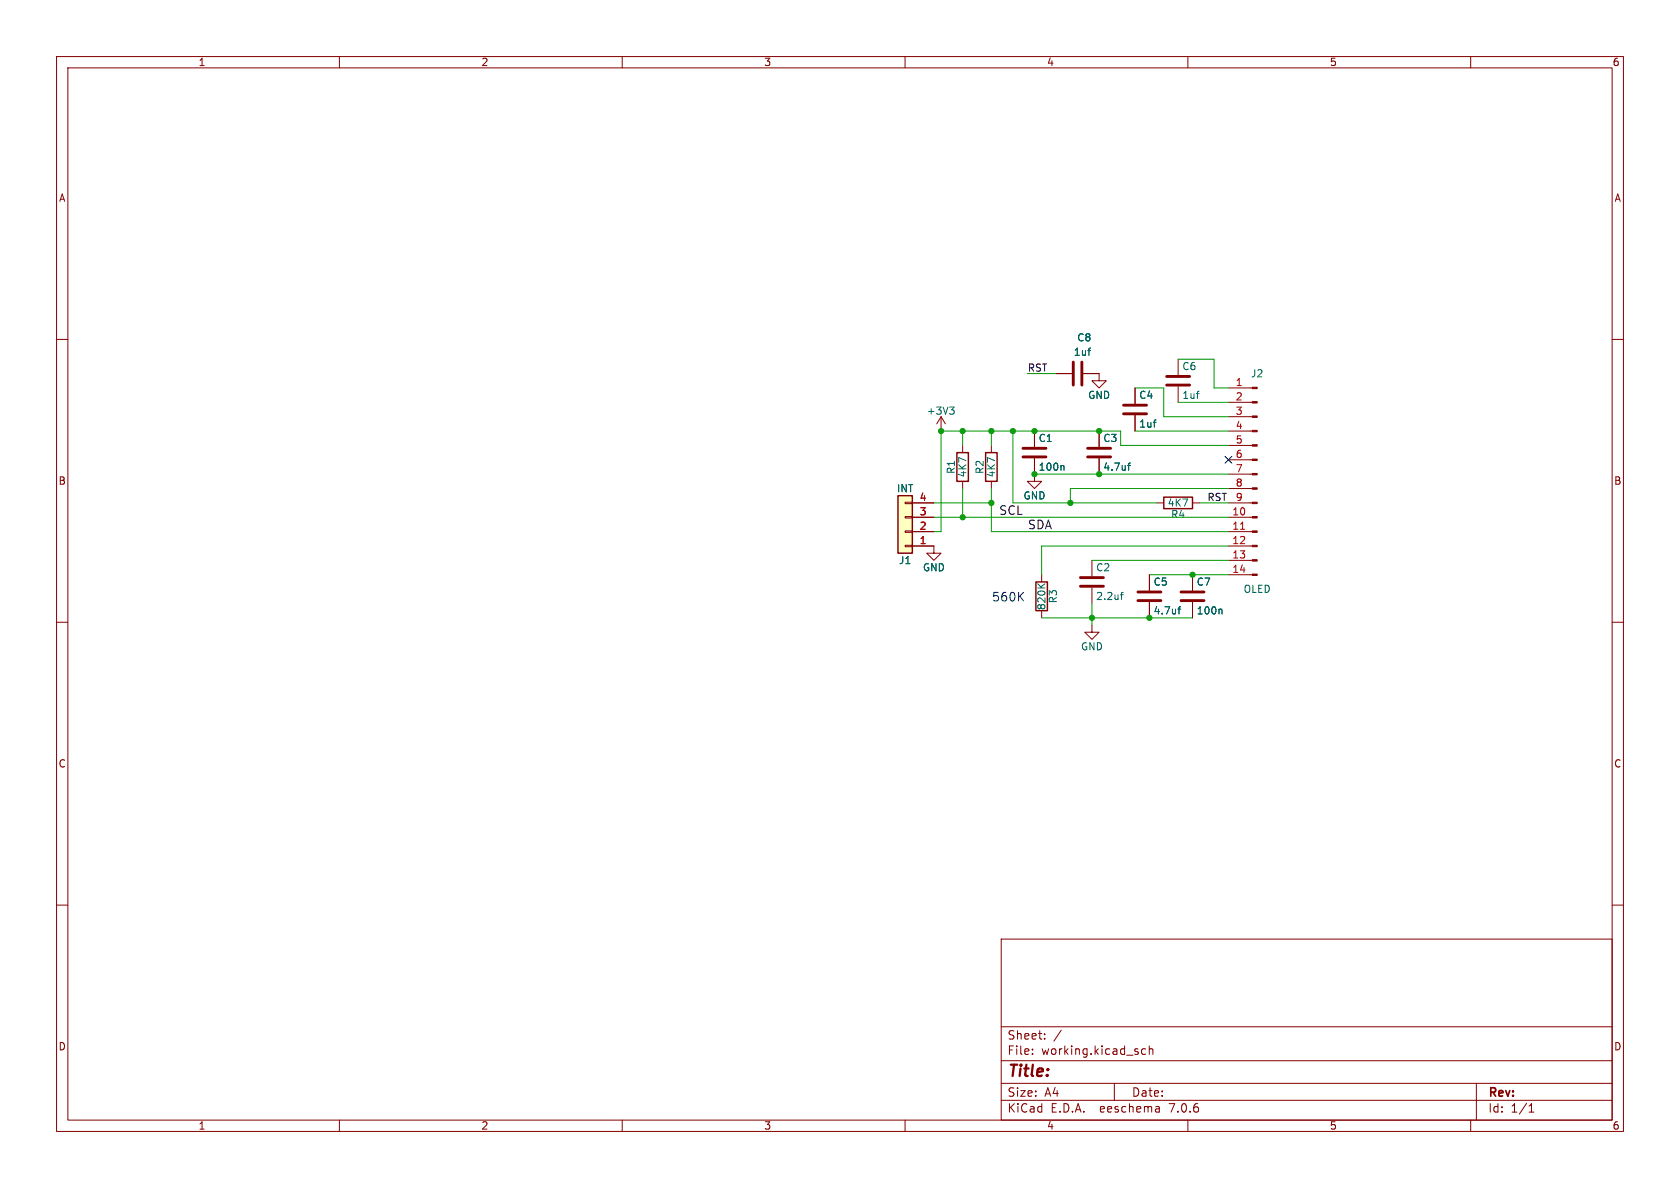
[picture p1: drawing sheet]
(kicad_sch (version 20230121) (generator eeschema)

 (paper "A4")

 (lib_symbols
  (symbol "OLED_Interface14pin-rescue:+3V3-power1" (power) (pin_names (offset 0)) (in_bom yes) (on_board yes)
   (property "Reference" "#PWR" (at 0 -3.81 0) (effects (font (size 1.27 1.27)) hide))
   (property "Value" "+3V3-power1" (at 0 3.556 0) (effects (font (size 1.27 1.27))))
   (property "Footprint" "" (at 0 0 0) (effects (font (size 1.27 1.27)) hide))
   (property "Datasheet" "" (at 0 0 0) (effects (font (size 1.27 1.27)) hide))
   (symbol "+3V3-power1_0_1"
    (polyline (pts (xy -0.762 1.27) (xy 0 2.54)) (stroke (width 0) (type solid)) (fill (type none)))
    (polyline (pts (xy 0 0) (xy 0 2.54)) (stroke (width 0) (type solid)) (fill (type none)))
    (polyline (pts (xy 0 2.54) (xy 0.762 1.27)) (stroke (width 0) (type solid)) (fill (type none))))
   (symbol "+3V3-power1_1_1"
    (pin power_in line (at 0 0 90) (length 0) hide (name "+3V3" (effects (font (size 1.27 1.27)))) (number "1" (effects (font (size 1.27 1.27)))))))
  (symbol "OLED_Interface14pin-rescue:C-device" (pin_numbers hide) (pin_names (offset 0.254)) (in_bom yes) (on_board yes)
   (property "Reference" "C" (at 0.635 2.54 0) (effects (font (size 1.27 1.27)) (justify left)))
   (property "Value" "device_C" (at 0.635 -2.54 0) (effects (font (size 1.27 1.27)) (justify left)))
   (property "Footprint" "" (at 0.9652 -3.81 0) (effects (font (size 1.27 1.27)) hide))
   (property "Datasheet" "" (at 0 0 0) (effects (font (size 1.27 1.27)) hide))
   (symbol "C-device_0_1"
    (polyline (pts (xy -2.032 -0.762) (xy 2.032 -0.762)) (stroke (width 0.508) (type solid)) (fill (type none)))
    (polyline (pts (xy -2.032 0.762) (xy 2.032 0.762)) (stroke (width 0.508) (type solid)) (fill (type none))))
   (symbol "C-device_1_1"
    (pin passive line (at 0 3.81 270) (length 2.794) (name "~" (effects (font (size 1.27 1.27)))) (number "1" (effects (font (size 1.27 1.27)))))
    (pin passive line (at 0 -3.81 90) (length 2.794) (name "~" (effects (font (size 1.27 1.27)))) (number "2" (effects (font (size 1.27 1.27)))))))
  (symbol "OLED_Interface14pin-rescue:Conn_01x04-conn" (pin_names (offset 1.016) hide) (in_bom yes) (on_board yes)
   (property "Reference" "J" (at 0 5.08 0) (effects (font (size 1.27 1.27))))
   (property "Value" "conn_Conn_01x04" (at 0 -7.62 0) (effects (font (size 1.27 1.27))))
   (property "Footprint" "" (at 0 0 0) (effects (font (size 1.27 1.27)) hide))
   (property "Datasheet" "" (at 0 0 0) (effects (font (size 1.27 1.27)) hide))
   (symbol "Conn_01x04-conn_1_1"
    (rectangle (start -1.27 -4.953) (end 0 -5.207) (stroke (width 0.1524) (type solid)) (fill (type none)))
    (rectangle (start -1.27 -2.413) (end 0 -2.667) (stroke (width 0.1524) (type solid)) (fill (type none)))
    (rectangle (start -1.27 0.127) (end 0 -0.127) (stroke (width 0.1524) (type solid)) (fill (type none)))
    (rectangle (start -1.27 2.667) (end 0 2.413) (stroke (width 0.1524) (type solid)) (fill (type none)))
    (rectangle (start -1.27 3.81) (end 1.27 -6.35) (stroke (width 0.254) (type solid)) (fill (type background)))
    (pin passive line (at -5.08 2.54 0) (length 3.81) (name "Pin_1" (effects (font (size 1.27 1.27)))) (number "1" (effects (font (size 1.27 1.27)))))
    (pin passive line (at -5.08 0 0) (length 3.81) (name "Pin_2" (effects (font (size 1.27 1.27)))) (number "2" (effects (font (size 1.27 1.27)))))
    (pin passive line (at -5.08 -2.54 0) (length 3.81) (name "Pin_3" (effects (font (size 1.27 1.27)))) (number "3" (effects (font (size 1.27 1.27)))))
    (pin passive line (at -5.08 -5.08 0) (length 3.81) (name "Pin_4" (effects (font (size 1.27 1.27)))) (number "4" (effects (font (size 1.27 1.27)))))))
  (symbol "OLED_Interface14pin-rescue:Conn_01x14_Male-conn" (pin_names (offset 1.016) hide) (in_bom yes) (on_board yes)
   (property "Reference" "J" (at 0 17.78 0) (effects (font (size 1.27 1.27))))
   (property "Value" "conn_Conn_01x14_Male" (at 0 -20.32 0) (effects (font (size 1.27 1.27))))
   (property "Footprint" "" (at 0 0 0) (effects (font (size 1.27 1.27)) hide))
   (property "Datasheet" "" (at 0 0 0) (effects (font (size 1.27 1.27)) hide))
   (symbol "Conn_01x14_Male-conn_1_1"
    (polyline (pts (xy 1.27 -17.78) (xy 0.8636 -17.78)) (stroke (width 0.1524) (type solid)) (fill (type none)))
    (polyline (pts (xy 1.27 -15.24) (xy 0.8636 -15.24)) (stroke (width 0.1524) (type solid)) (fill (type none)))
    (polyline (pts (xy 1.27 -12.7) (xy 0.8636 -12.7)) (stroke (width 0.1524) (type solid)) (fill (type none)))
    (polyline (pts (xy 1.27 -10.16) (xy 0.8636 -10.16)) (stroke (width 0.1524) (type solid)) (fill (type none)))
    (polyline (pts (xy 1.27 -7.62) (xy 0.8636 -7.62)) (stroke (width 0.1524) (type solid)) (fill (type none)))
    (polyline (pts (xy 1.27 -5.08) (xy 0.8636 -5.08)) (stroke (width 0.1524) (type solid)) (fill (type none)))
    (polyline (pts (xy 1.27 -2.54) (xy 0.8636 -2.54)) (stroke (width 0.1524) (type solid)) (fill (type none)))
    (polyline (pts (xy 1.27 0) (xy 0.8636 0)) (stroke (width 0.1524) (type solid)) (fill (type none)))
    (polyline (pts (xy 1.27 2.54) (xy 0.8636 2.54)) (stroke (width 0.1524) (type solid)) (fill (type none)))
    (polyline (pts (xy 1.27 5.08) (xy 0.8636 5.08)) (stroke (width 0.1524) (type solid)) (fill (type none)))
    (polyline (pts (xy 1.27 7.62) (xy 0.8636 7.62)) (stroke (width 0.1524) (type solid)) (fill (type none)))
    (polyline (pts (xy 1.27 10.16) (xy 0.8636 10.16)) (stroke (width 0.1524) (type solid)) (fill (type none)))
    (polyline (pts (xy 1.27 12.7) (xy 0.8636 12.7)) (stroke (width 0.1524) (type solid)) (fill (type none)))
    (polyline (pts (xy 1.27 15.24) (xy 0.8636 15.24)) (stroke (width 0.1524) (type solid)) (fill (type none)))
    (rectangle (start 0.8636 -17.653) (end 0 -17.907) (stroke (width 0.1524) (type solid)) (fill (type outline)))
    (rectangle (start 0.8636 -15.113) (end 0 -15.367) (stroke (width 0.1524) (type solid)) (fill (type outline)))
    (rectangle (start 0.8636 -12.573) (end 0 -12.827) (stroke (width 0.1524) (type solid)) (fill (type outline)))
    (rectangle (start 0.8636 -10.033) (end 0 -10.287) (stroke (width 0.1524) (type solid)) (fill (type outline)))
    (rectangle (start 0.8636 -7.493) (end 0 -7.747) (stroke (width 0.1524) (type solid)) (fill (type outline)))
    (rectangle (start 0.8636 -4.953) (end 0 -5.207) (stroke (width 0.1524) (type solid)) (fill (type outline)))
    (rectangle (start 0.8636 -2.413) (end 0 -2.667) (stroke (width 0.1524) (type solid)) (fill (type outline)))
    (rectangle (start 0.8636 0.127) (end 0 -0.127) (stroke (width 0.1524) (type solid)) (fill (type outline)))
    (rectangle (start 0.8636 2.667) (end 0 2.413) (stroke (width 0.1524) (type solid)) (fill (type outline)))
    (rectangle (start 0.8636 5.207) (end 0 4.953) (stroke (width 0.1524) (type solid)) (fill (type outline)))
    (rectangle (start 0.8636 7.747) (end 0 7.493) (stroke (width 0.1524) (type solid)) (fill (type outline)))
    (rectangle (start 0.8636 10.287) (end 0 10.033) (stroke (width 0.1524) (type solid)) (fill (type outline)))
    (rectangle (start 0.8636 12.827) (end 0 12.573) (stroke (width 0.1524) (type solid)) (fill (type outline)))
    (rectangle (start 0.8636 15.367) (end 0 15.113) (stroke (width 0.1524) (type solid)) (fill (type outline)))
    (pin passive line (at 5.08 15.24 180) (length 3.81) (name "Pin_1" (effects (font (size 1.27 1.27)))) (number "1" (effects (font (size 1.27 1.27)))))
    (pin passive line (at 5.08 -7.62 180) (length 3.81) (name "Pin_10" (effects (font (size 1.27 1.27)))) (number "10" (effects (font (size 1.27 1.27)))))
    (pin passive line (at 5.08 -10.16 180) (length 3.81) (name "Pin_11" (effects (font (size 1.27 1.27)))) (number "11" (effects (font (size 1.27 1.27)))))
    (pin passive line (at 5.08 -12.7 180) (length 3.81) (name "Pin_12" (effects (font (size 1.27 1.27)))) (number "12" (effects (font (size 1.27 1.27)))))
    (pin passive line (at 5.08 -15.24 180) (length 3.81) (name "Pin_13" (effects (font (size 1.27 1.27)))) (number "13" (effects (font (size 1.27 1.27)))))
    (pin passive line (at 5.08 -17.78 180) (length 3.81) (name "Pin_14" (effects (font (size 1.27 1.27)))) (number "14" (effects (font (size 1.27 1.27)))))
    (pin passive line (at 5.08 12.7 180) (length 3.81) (name "Pin_2" (effects (font (size 1.27 1.27)))) (number "2" (effects (font (size 1.27 1.27)))))
    (pin passive line (at 5.08 10.16 180) (length 3.81) (name "Pin_3" (effects (font (size 1.27 1.27)))) (number "3" (effects (font (size 1.27 1.27)))))
    (pin passive line (at 5.08 7.62 180) (length 3.81) (name "Pin_4" (effects (font (size 1.27 1.27)))) (number "4" (effects (font (size 1.27 1.27)))))
    (pin passive line (at 5.08 5.08 180) (length 3.81) (name "Pin_5" (effects (font (size 1.27 1.27)))) (number "5" (effects (font (size 1.27 1.27)))))
    (pin passive line (at 5.08 2.54 180) (length 3.81) (name "Pin_6" (effects (font (size 1.27 1.27)))) (number "6" (effects (font (size 1.27 1.27)))))
    (pin passive line (at 5.08 0 180) (length 3.81) (name "Pin_7" (effects (font (size 1.27 1.27)))) (number "7" (effects (font (size 1.27 1.27)))))
    (pin passive line (at 5.08 -2.54 180) (length 3.81) (name "Pin_8" (effects (font (size 1.27 1.27)))) (number "8" (effects (font (size 1.27 1.27)))))
    (pin passive line (at 5.08 -5.08 180) (length 3.81) (name "Pin_9" (effects (font (size 1.27 1.27)))) (number "9" (effects (font (size 1.27 1.27)))))))
  (symbol "OLED_Interface14pin-rescue:GND-power1" (power) (pin_names (offset 0)) (in_bom yes) (on_board yes)
   (property "Reference" "#PWR" (at 0 -6.35 0) (effects (font (size 1.27 1.27)) hide))
   (property "Value" "GND-power1" (at 0 -3.81 0) (effects (font (size 1.27 1.27))))
   (property "Footprint" "" (at 0 0 0) (effects (font (size 1.27 1.27)) hide))
   (property "Datasheet" "" (at 0 0 0) (effects (font (size 1.27 1.27)) hide))
   (symbol "GND-power1_0_1"
    (polyline (pts (xy 0 0) (xy 0 -1.27) (xy 1.27 -1.27) (xy 0 -2.54) (xy -1.27 -1.27) (xy 0 -1.27)) (stroke (width 0) (type solid)) (fill (type none))))
   (symbol "GND-power1_1_1"
    (pin power_in line (at 0 0 270) (length 0) hide (name "GND" (effects (font (size 1.27 1.27)))) (number "1" (effects (font (size 1.27 1.27)))))))
  (symbol "OLED_Interface14pin-rescue:R-device" (pin_numbers hide) (pin_names (offset 0)) (in_bom yes) (on_board yes)
   (property "Reference" "R" (at 2.032 0 90) (effects (font (size 1.27 1.27))))
   (property "Value" "device_R" (at 0 0 90) (effects (font (size 1.27 1.27))))
   (property "Footprint" "" (at -1.778 0 90) (effects (font (size 1.27 1.27)) hide))
   (property "Datasheet" "" (at 0 0 0) (effects (font (size 1.27 1.27)) hide))
   (symbol "R-device_0_1"
    (rectangle (start -1.016 -2.54) (end 1.016 2.54) (stroke (width 0.254) (type solid)) (fill (type none))))
   (symbol "R-device_1_1"
    (pin passive line (at 0 3.81 270) (length 1.27) (name "~" (effects (font (size 1.27 1.27)))) (number "1" (effects (font (size 1.27 1.27)))))
    (pin passive line (at 0 -3.81 90) (length 1.27) (name "~" (effects (font (size 1.27 1.27)))) (number "2" (effects (font (size 1.27 1.27))))))))

 (junction (at 194.31 83.82) (diameter 0) (color 0 0 0 0))
 (junction (at 194.31 76.2) (diameter 0) (color 0 0 0 0))
 (junction (at 203.2 109.22) (diameter 0) (color 0 0 0 0))
 (junction (at 189.23 88.9) (diameter 0) (color 0 0 0 0))
 (junction (at 175.26 76.2) (diameter 0) (color 0 0 0 0))
 (junction (at 170.18 91.44) (diameter 0) (color 0 0 0 0))
 (junction (at 175.26 88.9) (diameter 0) (color 0 0 0 0))
 (junction (at 182.88 83.82) (diameter 0) (color 0 0 0 0))
 (junction (at 182.88 76.2) (diameter 0) (color 0 0 0 0))
 (junction (at 179.07 76.2) (diameter 0) (color 0 0 0 0))
 (junction (at 193.04 109.22) (diameter 0) (color 0 0 0 0))
 (junction (at 166.37 76.2) (diameter 0) (color 0 0 0 0))
 (junction (at 210.82 101.6) (diameter 0) (color 0 0 0 0))
 (junction (at 170.18 76.2) (diameter 0) (color 0 0 0 0))

 (no_connect (at 217.17 81.28))

 (wire (pts (xy 217.17 78.74) (xy 198.12 78.74)) (stroke (width 0) (type default)))
 (wire (pts (xy 170.18 86.36) (xy 170.18 91.44)) (stroke (width 0) (type default)))
 (wire (pts (xy 165.1 93.98) (xy 166.37 93.98)) (stroke (width 0) (type default)))
 (wire (pts (xy 170.18 76.2) (xy 166.37 76.2)) (stroke (width 0) (type default)))
 (wire (pts (xy 175.26 88.9) (xy 175.26 93.98)) (stroke (width 0) (type default)))
 (wire (pts (xy 175.26 86.36) (xy 175.26 88.9)) (stroke (width 0) (type default)))
 (wire (pts (xy 200.66 76.2) (xy 217.17 76.2)) (stroke (width 0) (type default)))
 (wire (pts (xy 186.69 66.04) (xy 181.61 66.04)) (stroke (width 0) (type default)))
 (wire (pts (xy 179.07 88.9) (xy 189.23 88.9)) (stroke (width 0) (type default)))
 (wire (pts (xy 182.88 76.2) (xy 179.07 76.2)) (stroke (width 0) (type default)))
 (wire (pts (xy 217.17 73.66) (xy 205.74 73.66)) (stroke (width 0) (type default)))
 (wire (pts (xy 217.17 68.58) (xy 214.63 68.58)) (stroke (width 0) (type default)))
 (wire (pts (xy 217.17 86.36) (xy 189.23 86.36)) (stroke (width 0) (type default)))
 (wire (pts (xy 217.17 101.6) (xy 210.82 101.6)) (stroke (width 0) (type default)))
 (wire (pts (xy 184.15 96.52) (xy 184.15 101.6)) (stroke (width 0) (type default)))
 (wire (pts (xy 175.26 93.98) (xy 217.17 93.98)) (stroke (width 0) (type default)))
 (wire (pts (xy 170.18 91.44) (xy 217.17 91.44)) (stroke (width 0) (type default)))
 (wire (pts (xy 189.23 88.9) (xy 204.47 88.9)) (stroke (width 0) (type default)))
 (wire (pts (xy 166.37 93.98) (xy 166.37 76.2)) (stroke (width 0) (type default)))
 (wire (pts (xy 214.63 68.58) (xy 214.63 63.5)) (stroke (width 0) (type default)))
 (wire (pts (xy 182.88 83.82) (xy 194.31 83.82)) (stroke (width 0) (type default)))
 (wire (pts (xy 203.2 109.22) (xy 210.82 109.22)) (stroke (width 0) (type default)))
 (wire (pts (xy 193.04 106.68) (xy 193.04 109.22)) (stroke (width 0) (type default)))
 (wire (pts (xy 205.74 73.66) (xy 205.74 68.58)) (stroke (width 0) (type default)))
 (wire (pts (xy 217.17 96.52) (xy 184.15 96.52)) (stroke (width 0) (type default)))
 (wire (pts (xy 179.07 76.2) (xy 179.07 88.9)) (stroke (width 0) (type default)))
 (wire (pts (xy 184.15 109.22) (xy 193.04 109.22)) (stroke (width 0) (type default)))
 (wire (pts (xy 194.31 83.82) (xy 217.17 83.82)) (stroke (width 0) (type default)))
 (wire (pts (xy 170.18 76.2) (xy 170.18 78.74)) (stroke (width 0) (type default)))
 (wire (pts (xy 175.26 88.9) (xy 165.1 88.9)) (stroke (width 0) (type default)))
 (wire (pts (xy 214.63 63.5) (xy 208.28 63.5)) (stroke (width 0) (type default)))
 (wire (pts (xy 205.74 68.58) (xy 200.66 68.58)) (stroke (width 0) (type default)))
 (wire (pts (xy 175.26 76.2) (xy 170.18 76.2)) (stroke (width 0) (type default)))
 (wire (pts (xy 194.31 76.2) (xy 182.88 76.2)) (stroke (width 0) (type default)))
 (wire (pts (xy 198.12 76.2) (xy 194.31 76.2)) (stroke (width 0) (type default)))
 (wire (pts (xy 217.17 99.06) (xy 193.04 99.06)) (stroke (width 0) (type default)))
 (wire (pts (xy 210.82 101.6) (xy 203.2 101.6)) (stroke (width 0) (type default)))
 (wire (pts (xy 193.04 109.22) (xy 203.2 109.22)) (stroke (width 0) (type default)))
 (wire (pts (xy 189.23 86.36) (xy 189.23 88.9)) (stroke (width 0) (type default)))
 (wire (pts (xy 217.17 88.9) (xy 212.09 88.9)) (stroke (width 0) (type default)))
 (wire (pts (xy 198.12 78.74) (xy 198.12 76.2)) (stroke (width 0) (type default)))
 (wire (pts (xy 179.07 76.2) (xy 175.26 76.2)) (stroke (width 0) (type default)))
 (wire (pts (xy 165.1 91.44) (xy 170.18 91.44)) (stroke (width 0) (type default)))
 (wire (pts (xy 217.17 71.12) (xy 208.28 71.12)) (stroke (width 0) (type default)))
 (wire (pts (xy 193.04 109.22) (xy 193.04 110.49)) (stroke (width 0) (type default)))
 (wire (pts (xy 175.26 78.74) (xy 175.26 76.2)) (stroke (width 0) (type default)))

 (text "560K\n" (at 175.26 106.68 0) (effects (font (size 1.524 1.524)) (justify left bottom)))

 (label "RST" (at 181.61 66.04 0) (effects (font (size 1.27 1.27)) (justify left bottom)))
 (label "RST" (at 213.36 88.9 0) (effects (font (size 1.27 1.27)) (justify left bottom)))
 (label "SCL" (at 176.53 91.44 0) (effects (font (size 1.524 1.524)) (justify left bottom)))
 (label "SDA" (at 181.61 93.98 0) (effects (font (size 1.524 1.524)) (justify left bottom)))

 (symbol (lib_id "OLED_Interface14pin-rescue:Conn_01x14_Male-conn") (at 222.25 83.82 0) (mirror y) (unit 1) (in_bom yes) (on_board yes) (dnp no)
  (property "Reference" "J2" (at 222.25 66.04 0) (effects (font (size 1.27 1.27))))
  (property "Value" "OLED" (at 222.25 104.14 0) (effects (font (size 1.27 1.27))))
  (property "Footprint" "KiCad_custom:OLED_14pin" (at 222.25 83.82 0) (effects (font (size 1.27 1.27)) hide))
  (property "Datasheet" "" (at 222.25 83.82 0) (effects (font (size 1.27 1.27)) hide)) (pin "1") (pin "10") (pin "11") (pin "12") (pin "13") (pin "14") (pin "2") (pin "3") (pin "4") (pin "5") (pin "6") (pin "7") (pin "8") (pin "9"))

 (symbol (lib_id "OLED_Interface14pin-rescue:C-device") (at 208.28 67.31 0) (unit 1) (in_bom yes) (on_board yes) (dnp no)
  (property "Reference" "C6" (at 208.915 64.77 0) (effects (font (size 1.27 1.27)) (justify left)))
  (property "Value" "1uf" (at 208.915 69.85 0) (effects (font (size 1.27 1.27)) (justify left)))
  (property "Footprint" "Capacitors_SMD:C_0402_NoSilk" (at 209.2452 71.12 0) (effects (font (size 1.27 1.27)) hide))
  (property "Datasheet" "" (at 208.28 67.31 0) (effects (font (size 1.27 1.27)) hide)) (pin "1") (pin "2"))

 (symbol (lib_id "OLED_Interface14pin-rescue:C-device") (at 200.66 72.39 0) (unit 1) (in_bom yes) (on_board yes) (dnp no)
  (property "Reference" "C4" (at 201.295 69.85 0) (effects (font (size 1.27 1.27)) (justify left)))
  (property "Value" "1uf" (at 201.295 74.93 0) (effects (font (size 1.27 1.27)) (justify left)))
  (property "Footprint" "Capacitors_SMD:C_0402_NoSilk" (at 201.6252 76.2 0) (effects (font (size 1.27 1.27)) hide))
  (property "Datasheet" "" (at 200.66 72.39 0) (effects (font (size 1.27 1.27)) hide)) (pin "1") (pin "2"))

 (symbol (lib_id "OLED_Interface14pin-rescue:C-device") (at 194.31 80.01 0) (unit 1) (in_bom yes) (on_board yes) (dnp no)
  (property "Reference" "C3" (at 194.945 77.47 0) (effects (font (size 1.27 1.27)) (justify left)))
  (property "Value" "4.7uf" (at 194.945 82.55 0) (effects (font (size 1.27 1.27)) (justify left)))
  (property "Footprint" "Capacitors_SMD:C_0402_NoSilk" (at 195.2752 83.82 0) (effects (font (size 1.27 1.27)) hide))
  (property "Datasheet" "" (at 194.31 80.01 0) (effects (font (size 1.27 1.27)) hide)) (pin "1") (pin "2"))

 (symbol (lib_id "OLED_Interface14pin-rescue:C-device") (at 182.88 80.01 0) (unit 1) (in_bom yes) (on_board yes) (dnp no)
  (property "Reference" "C1" (at 183.515 77.47 0) (effects (font (size 1.27 1.27)) (justify left)))
  (property "Value" "100n" (at 183.515 82.55 0) (effects (font (size 1.27 1.27)) (justify left)))
  (property "Footprint" "Capacitors_SMD:C_0402_NoSilk" (at 183.8452 83.82 0) (effects (font (size 1.27 1.27)) hide))
  (property "Datasheet" "" (at 182.88 80.01 0) (effects (font (size 1.27 1.27)) hide)) (pin "1") (pin "2"))

 (symbol (lib_id "OLED_Interface14pin-rescue:+3V3-power1") (at 166.37 76.2 0) (unit 1) (in_bom yes) (on_board yes) (dnp no)
  (property "Reference" "#PWR02" (at 166.37 80.01 0) (effects (font (size 1.27 1.27)) hide))
  (property "Value" "+3V3" (at 166.37 72.644 0) (effects (font (size 1.27 1.27))))
  (property "Footprint" "" (at 166.37 76.2 0) (effects (font (size 1.27 1.27)) hide))
  (property "Datasheet" "" (at 166.37 76.2 0) (effects (font (size 1.27 1.27)) hide)) (pin "1"))

 (symbol (lib_id "OLED_Interface14pin-rescue:C-device") (at 193.04 102.87 0) (unit 1) (in_bom yes) (on_board yes) (dnp no)
  (property "Reference" "C2" (at 193.675 100.33 0) (effects (font (size 1.27 1.27)) (justify left)))
  (property "Value" "2.2uf" (at 193.675 105.41 0) (effects (font (size 1.27 1.27)) (justify left)))
  (property "Footprint" "Capacitors_SMD:C_0402_NoSilk" (at 194.0052 106.68 0) (effects (font (size 1.27 1.27)) hide))
  (property "Datasheet" "" (at 193.04 102.87 0) (effects (font (size 1.27 1.27)) hide)) (pin "1") (pin "2"))

 (symbol (lib_id "OLED_Interface14pin-rescue:C-device") (at 203.2 105.41 0) (unit 1) (in_bom yes) (on_board yes) (dnp no)
  (property "Reference" "C5" (at 203.835 102.87 0) (effects (font (size 1.27 1.27)) (justify left)))
  (property "Value" "4.7uf" (at 203.835 107.95 0) (effects (font (size 1.27 1.27)) (justify left)))
  (property "Footprint" "Capacitors_SMD:C_0402_NoSilk" (at 204.1652 109.22 0) (effects (font (size 1.27 1.27)) hide))
  (property "Datasheet" "" (at 203.2 105.41 0) (effects (font (size 1.27 1.27)) hide)) (pin "1") (pin "2"))

 (symbol (lib_id "OLED_Interface14pin-rescue:R-device") (at 184.15 105.41 0) (unit 1) (in_bom yes) (on_board yes) (dnp no)
  (property "Reference" "R3" (at 186.182 105.41 90) (effects (font (size 1.27 1.27))))
  (property "Value" "820K" (at 184.15 105.41 90) (effects (font (size 1.27 1.27))))
  (property "Footprint" "Resistors_SMD:R_0402_NoSilk" (at 182.372 105.41 90) (effects (font (size 1.27 1.27)) hide))
  (property "Datasheet" "" (at 184.15 105.41 0) (effects (font (size 1.27 1.27)) hide)) (pin "1") (pin "2"))

 (symbol (lib_id "OLED_Interface14pin-rescue:GND-power1") (at 193.04 110.49 0) (unit 1) (in_bom yes) (on_board yes) (dnp no)
  (property "Reference" "#PWR04" (at 193.04 116.84 0) (effects (font (size 1.27 1.27)) hide))
  (property "Value" "GND" (at 193.04 114.3 0) (effects (font (size 1.27 1.27))))
  (property "Footprint" "" (at 193.04 110.49 0) (effects (font (size 1.27 1.27)) hide))
  (property "Datasheet" "" (at 193.04 110.49 0) (effects (font (size 1.27 1.27)) hide)) (pin "1"))

 (symbol (lib_id "OLED_Interface14pin-rescue:GND-power1") (at 182.88 83.82 0) (unit 1) (in_bom yes) (on_board yes) (dnp no)
  (property "Reference" "#PWR03" (at 182.88 90.17 0) (effects (font (size 1.27 1.27)) hide))
  (property "Value" "GND" (at 182.88 87.63 0) (effects (font (size 1.27 1.27))))
  (property "Footprint" "" (at 182.88 83.82 0) (effects (font (size 1.27 1.27)) hide))
  (property "Datasheet" "" (at 182.88 83.82 0) (effects (font (size 1.27 1.27)) hide)) (pin "1"))

 (symbol (lib_id "OLED_Interface14pin-rescue:C-device") (at 210.82 105.41 0) (unit 1) (in_bom yes) (on_board yes) (dnp no)
  (property "Reference" "C7" (at 211.455 102.87 0) (effects (font (size 1.27 1.27)) (justify left)))
  (property "Value" "100n" (at 211.455 107.95 0) (effects (font (size 1.27 1.27)) (justify left)))
  (property "Footprint" "Capacitors_SMD:C_0402_NoSilk" (at 211.7852 109.22 0) (effects (font (size 1.27 1.27)) hide))
  (property "Datasheet" "" (at 210.82 105.41 0) (effects (font (size 1.27 1.27)) hide)) (pin "1") (pin "2"))

 (symbol (lib_id "OLED_Interface14pin-rescue:R-device") (at 208.28 88.9 270) (unit 1) (in_bom yes) (on_board yes) (dnp no)
  (property "Reference" "R4" (at 208.28 90.932 90) (effects (font (size 1.27 1.27))))
  (property "Value" "4K7" (at 208.28 88.9 90) (effects (font (size 1.27 1.27))))
  (property "Footprint" "Resistors_SMD:R_0402_NoSilk" (at 208.28 87.122 90) (effects (font (size 1.27 1.27)) hide))
  (property "Datasheet" "" (at 208.28 88.9 0) (effects (font (size 1.27 1.27)) hide)) (pin "1") (pin "2"))

 (symbol (lib_id "OLED_Interface14pin-rescue:Conn_01x04-conn") (at 160.02 93.98 180) (unit 1) (in_bom yes) (on_board yes) (dnp no)
  (property "Reference" "J1" (at 160.02 99.06 0) (effects (font (size 1.27 1.27))))
  (property "Value" "INT" (at 160.02 86.36 0) (effects (font (size 1.27 1.27))))
  (property "Footprint" "Wire_Pads:SolderWirePad_4xInline_1-5mmDrill" (at 160.02 93.98 0) (effects (font (size 1.27 1.27)) hide))
  (property "Datasheet" "" (at 160.02 93.98 0) (effects (font (size 1.27 1.27)) hide)) (pin "1") (pin "2") (pin "3") (pin "4"))

 (symbol (lib_id "OLED_Interface14pin-rescue:R-device") (at 170.18 82.55 180) (unit 1) (in_bom yes) (on_board yes) (dnp no)
  (property "Reference" "R1" (at 168.148 82.55 90) (effects (font (size 1.27 1.27))))
  (property "Value" "4K7" (at 170.18 82.55 90) (effects (font (size 1.27 1.27))))
  (property "Footprint" "Resistors_SMD:R_0402_NoSilk" (at 171.958 82.55 90) (effects (font (size 1.27 1.27)) hide))
  (property "Datasheet" "" (at 170.18 82.55 0) (effects (font (size 1.27 1.27)) hide)) (pin "1") (pin "2"))

 (symbol (lib_id "OLED_Interface14pin-rescue:R-device") (at 175.26 82.55 180) (unit 1) (in_bom yes) (on_board yes) (dnp no)
  (property "Reference" "R2" (at 173.228 82.55 90) (effects (font (size 1.27 1.27))))
  (property "Value" "4K7" (at 175.26 82.55 90) (effects (font (size 1.27 1.27))))
  (property "Footprint" "Resistors_SMD:R_0402_NoSilk" (at 177.038 82.55 90) (effects (font (size 1.27 1.27)) hide))
  (property "Datasheet" "" (at 175.26 82.55 0) (effects (font (size 1.27 1.27)) hide)) (pin "1") (pin "2"))

 (symbol (lib_id "OLED_Interface14pin-rescue:GND-power1") (at 165.1 96.52 0) (unit 1) (in_bom yes) (on_board yes) (dnp no)
  (property "Reference" "#PWR01" (at 165.1 102.87 0) (effects (font (size 1.27 1.27)) hide))
  (property "Value" "GND" (at 165.1 100.33 0) (effects (font (size 1.27 1.27))))
  (property "Footprint" "" (at 165.1 96.52 0) (effects (font (size 1.27 1.27)) hide))
  (property "Datasheet" "" (at 165.1 96.52 0) (effects (font (size 1.27 1.27)) hide)) (pin "1"))

 (symbol (lib_id "OLED_Interface14pin-rescue:C-device") (at 190.5 66.04 90) (unit 1) (in_bom yes) (on_board yes) (dnp no)
  (property "Reference" "C8" (at 193.04 59.69 90) (effects (font (size 1.27 1.27)) (justify left)))
  (property "Value" "1uf" (at 193.04 62.23 90) (effects (font (size 1.27 1.27)) (justify left)))
  (property "Footprint" "Capacitors_SMD:C_0402_NoSilk" (at 194.31 65.0748 0) (effects (font (size 1.27 1.27)) hide))
  (property "Datasheet" "" (at 190.5 66.04 0) (effects (font (size 1.27 1.27)) hide)) (pin "1") (pin "2"))

 (symbol (lib_id "OLED_Interface14pin-rescue:GND-power1") (at 194.31 66.04 0) (unit 1) (in_bom yes) (on_board yes) (dnp no)
  (property "Reference" "#PWR0101" (at 194.31 72.39 0) (effects (font (size 1.27 1.27)) hide))
  (property "Value" "GND" (at 194.31 69.85 0) (effects (font (size 1.27 1.27))))
  (property "Footprint" "" (at 194.31 66.04 0) (effects (font (size 1.27 1.27)) hide))
  (property "Datasheet" "" (at 194.31 66.04 0) (effects (font (size 1.27 1.27)) hide)) (pin "1"))

 (sheet_instances (path "" (page "1"))))
